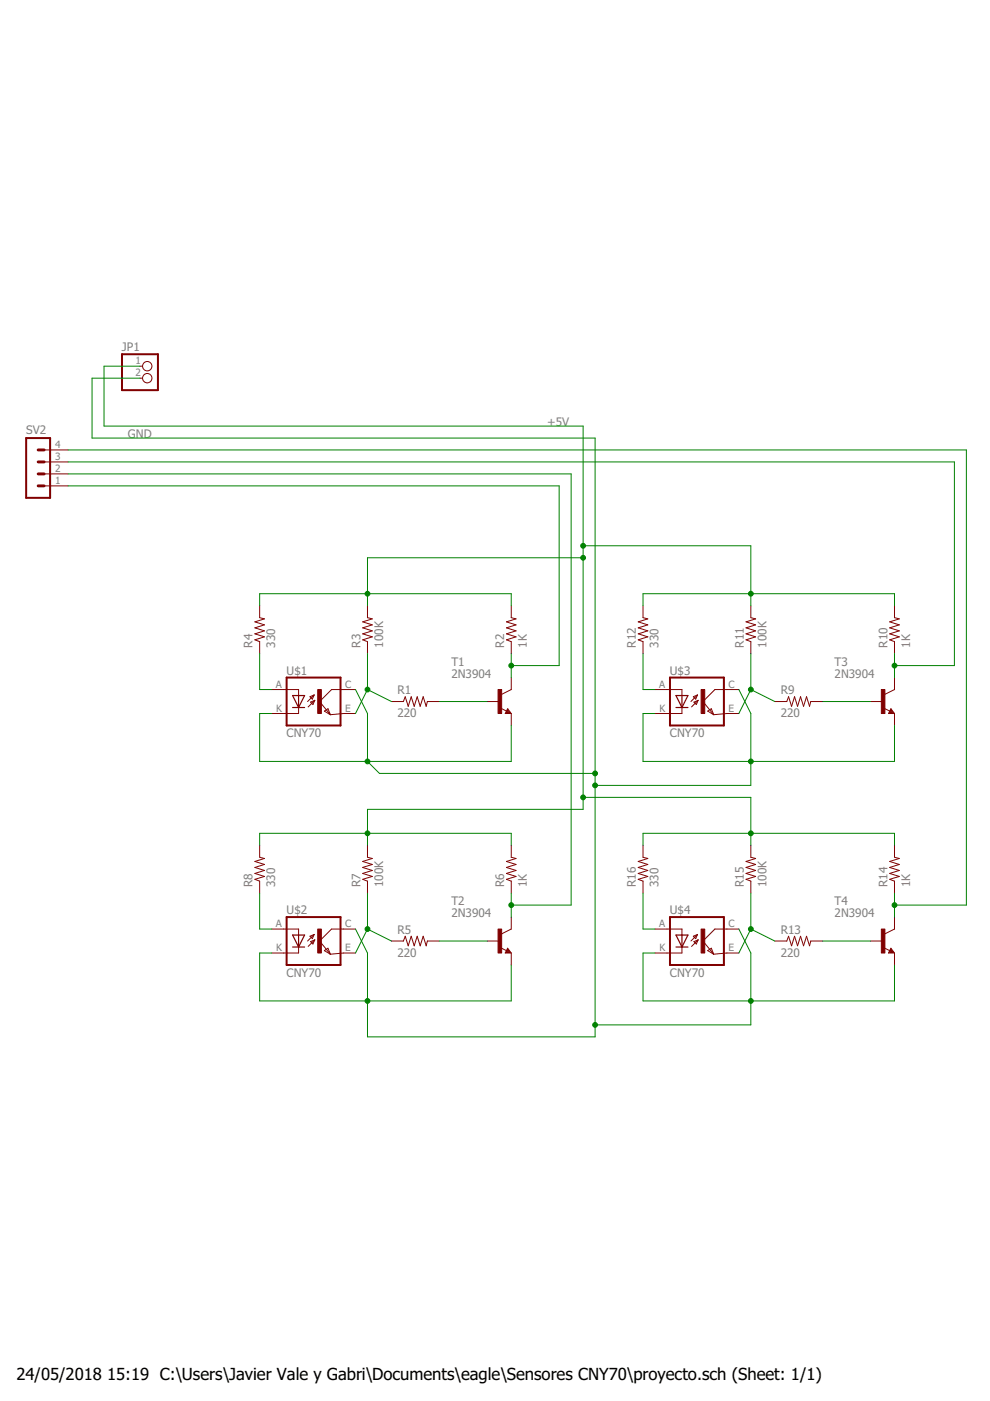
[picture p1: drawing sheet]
<?xml version="1.0" encoding="utf-8"?>
<!DOCTYPE eagle SYSTEM "eagle.dtd">
<eagle version="8.2.0">
<drawing>
<settings>
<setting alwaysvectorfont="no"/>
<setting verticaltext="up"/>
</settings>
<grid distance="0.1" unitdist="inch" unit="inch" style="lines" multiple="1" display="no" altdistance="0.01" altunitdist="inch" altunit="inch"/>
<schematic xreflabel="%F%N/%S.%C%R" xrefpart="/%S.%C%R">
<libraries>
<library name="cny70">
<symbols>
<symbol name="OK1">
<wire x1="-2.413" y1="-1.143" x2="-1.016" y2="0.254" width="0.1524" layer="94"/>
<wire x1="-1.016" y1="0.254" x2="-1.905" y2="-0.127" width="0.1524" layer="94"/>
<wire x1="-1.905" y1="-0.127" x2="-1.397" y2="-0.635" width="0.1524" layer="94"/>
<wire x1="-1.397" y1="-0.635" x2="-1.016" y2="0.254" width="0.1524" layer="94"/>
<wire x1="-1.143" y1="1.397" x2="-2.032" y2="1.016" width="0.1524" layer="94"/>
<wire x1="-2.032" y1="1.016" x2="-1.524" y2="0.508" width="0.1524" layer="94"/>
<wire x1="-1.524" y1="0.508" x2="-1.143" y2="1.397" width="0.1524" layer="94"/>
<wire x1="-2.54" y1="0" x2="-1.143" y2="1.397" width="0.1524" layer="94"/>
<wire x1="-3.175" y1="1.27" x2="-4.445" y2="-1.27" width="0.254" layer="94"/>
<wire x1="-4.445" y1="-1.27" x2="-5.715" y2="1.27" width="0.254" layer="94"/>
<wire x1="-3.175" y1="-1.27" x2="-4.445" y2="-1.27" width="0.254" layer="94"/>
<wire x1="-4.445" y1="-1.27" x2="-5.715" y2="-1.27" width="0.254" layer="94"/>
<wire x1="-3.175" y1="1.27" x2="-4.445" y2="1.27" width="0.254" layer="94"/>
<wire x1="-4.445" y1="1.27" x2="-4.445" y2="-1.27" width="0.254" layer="94"/>
<wire x1="-4.445" y1="1.27" x2="-5.715" y2="1.27" width="0.254" layer="94"/>
<wire x1="-6.985" y1="5.08" x2="4.445" y2="5.08" width="0.4064" layer="94"/>
<wire x1="-6.985" y1="-5.08" x2="4.445" y2="-5.08" width="0.4064" layer="94"/>
<wire x1="-4.445" y1="2.54" x2="-4.445" y2="1.27" width="0.1524" layer="94"/>
<wire x1="-6.985" y1="5.08" x2="-6.985" y2="-5.08" width="0.4064" layer="94"/>
<wire x1="-4.445" y1="-1.27" x2="-4.445" y2="-2.54" width="0.1524" layer="94"/>
<wire x1="4.445" y1="5.08" x2="4.445" y2="-5.08" width="0.4064" layer="94"/>
<wire x1="-4.445" y1="2.54" x2="-7.62" y2="2.54" width="0.1524" layer="94"/>
<wire x1="-4.445" y1="-2.54" x2="-7.62" y2="-2.54" width="0.1524" layer="94"/>
<wire x1="2.54" y1="2.54" x2="0" y2="0" width="0.1524" layer="94"/>
<wire x1="0" y1="0" x2="2.286" y2="-2.794" width="0.1524" layer="94"/>
<wire x1="2.54" y1="2.54" x2="5.08" y2="2.54" width="0.1524" layer="94"/>
<wire x1="1.778" y1="-1.524" x2="2.286" y2="-2.794" width="0.1524" layer="94"/>
<wire x1="2.286" y1="-2.794" x2="5.08" y2="-2.54" width="0.1524" layer="94"/>
<wire x1="2.286" y1="-2.794" x2="1.016" y2="-2.032" width="0.1524" layer="94"/>
<wire x1="1.016" y1="-2.032" x2="1.778" y2="-1.524" width="0.1524" layer="94"/>
<text x="-6.985" y="5.715" size="1.778" layer="95">&gt;NAME</text>
<text x="-6.985" y="-7.62" size="1.778" layer="96">&gt;VALUE</text>
<rectangle x1="-0.381" y1="-2.54" x2="0.381" y2="2.54" layer="94"/>
<pin name="A" x="-10.16" y="2.54" visible="pad" length="short" direction="pas"/>
<pin name="C" x="-10.16" y="-2.54" visible="pad" length="short" direction="pas"/>
<pin name="EMI" x="7.62" y="-2.54" visible="pad" length="short" direction="pas" rot="R180"/>
<pin name="COL" x="7.62" y="2.54" visible="pad" length="short" direction="pas" rot="R180"/>
</symbol>
</symbols>
<devicesets>
<deviceset name="CNY70">
<gates>
<gate name="G$1" symbol="OK1" x="2.54" y="0"/>
</gates>
<devices>
<device name="" package="4">
<connects>
<connect gate="G$1" pin="A" pad="A"/>
<connect gate="G$1" pin="C" pad="K"/>
<connect gate="G$1" pin="COL" pad="C"/>
<connect gate="G$1" pin="EMI" pad="E"/>
</connects>
<technologies>
<technology name=""/>
</technologies>
</device>
</devices>
</deviceset>
</devicesets>
</library>
<library name="transistor">
<symbols>
<symbol name="NPN">
<wire x1="2.54" y1="2.54" x2="0.508" y2="1.524" width="0.1524" layer="94"/>
<wire x1="1.778" y1="-1.524" x2="2.54" y2="-2.54" width="0.1524" layer="94"/>
<wire x1="2.54" y1="-2.54" x2="1.27" y2="-2.54" width="0.1524" layer="94"/>
<wire x1="1.27" y1="-2.54" x2="1.778" y2="-1.524" width="0.1524" layer="94"/>
<wire x1="1.54" y1="-2.04" x2="0.308" y2="-1.424" width="0.1524" layer="94"/>
<wire x1="1.524" y1="-2.413" x2="2.286" y2="-2.413" width="0.254" layer="94"/>
<wire x1="2.286" y1="-2.413" x2="1.778" y2="-1.778" width="0.254" layer="94"/>
<wire x1="1.778" y1="-1.778" x2="1.524" y2="-2.286" width="0.254" layer="94"/>
<wire x1="1.524" y1="-2.286" x2="1.905" y2="-2.286" width="0.254" layer="94"/>
<wire x1="1.905" y1="-2.286" x2="1.778" y2="-2.032" width="0.254" layer="94"/>
<text x="-10.16" y="7.62" size="1.778" layer="95">&gt;NAME</text>
<text x="-10.16" y="5.08" size="1.778" layer="96">&gt;VALUE</text>
<rectangle x1="-0.254" y1="-2.54" x2="0.508" y2="2.54" layer="94"/>
<pin name="B" x="-2.54" y="0" visible="off" length="short" direction="pas" swaplevel="1"/>
<pin name="E" x="2.54" y="-5.08" visible="off" length="short" direction="pas" swaplevel="3" rot="R90"/>
<pin name="C" x="2.54" y="5.08" visible="off" length="short" direction="pas" swaplevel="2" rot="R270"/>
</symbol>
</symbols>
<devicesets>
<deviceset name="2N3904" prefix="T">
<gates>
<gate name="G1" symbol="NPN" x="0" y="0"/>
</gates>
<devices>
<device name="" package="TO92">
<connects>
<connect gate="G1" pin="B" pad="2"/>
<connect gate="G1" pin="C" pad="1"/>
<connect gate="G1" pin="E" pad="3"/>
</connects>
<technologies>
<technology name=""/>
</technologies>
</device>
</devices>
</deviceset>
</devicesets>
</library>
<library name="resistor">
<symbols>
<symbol name="R-US">
<wire x1="-2.54" y1="0" x2="-2.159" y2="1.016" width="0.2032" layer="94"/>
<wire x1="-2.159" y1="1.016" x2="-1.524" y2="-1.016" width="0.2032" layer="94"/>
<wire x1="-1.524" y1="-1.016" x2="-0.889" y2="1.016" width="0.2032" layer="94"/>
<wire x1="-0.889" y1="1.016" x2="-0.254" y2="-1.016" width="0.2032" layer="94"/>
<wire x1="-0.254" y1="-1.016" x2="0.381" y2="1.016" width="0.2032" layer="94"/>
<wire x1="0.381" y1="1.016" x2="1.016" y2="-1.016" width="0.2032" layer="94"/>
<wire x1="1.016" y1="-1.016" x2="1.651" y2="1.016" width="0.2032" layer="94"/>
<wire x1="1.651" y1="1.016" x2="2.286" y2="-1.016" width="0.2032" layer="94"/>
<wire x1="2.286" y1="-1.016" x2="2.54" y2="0" width="0.2032" layer="94"/>
<text x="-3.81" y="1.4986" size="1.778" layer="95">&gt;NAME</text>
<text x="-3.81" y="-3.302" size="1.778" layer="96">&gt;VALUE</text>
<pin name="2" x="5.08" y="0" visible="off" length="short" direction="pas" swaplevel="1" rot="R180"/>
<pin name="1" x="-5.08" y="0" visible="off" length="short" direction="pas" swaplevel="1"/>
</symbol>
</symbols>
<devicesets>
<deviceset name="R-US_" prefix="R" uservalue="yes">
<gates>
<gate name="G$1" symbol="R-US" x="0" y="0"/>
</gates>
<devices>
<device name="R0402" package="R0402">
<connects>
<connect gate="G$1" pin="1" pad="1"/>
<connect gate="G$1" pin="2" pad="2"/>
</connects>
<technologies>
<technology name=""/>
</technologies>
</device>
<device name="R0603" package="R0603">
<connects>
<connect gate="G$1" pin="1" pad="1"/>
<connect gate="G$1" pin="2" pad="2"/>
</connects>
<technologies>
<technology name=""/>
</technologies>
</device>
<device name="R0805" package="R0805">
<connects>
<connect gate="G$1" pin="1" pad="1"/>
<connect gate="G$1" pin="2" pad="2"/>
</connects>
<technologies>
<technology name=""/>
</technologies>
</device>
<device name="R0805W" package="R0805W">
<connects>
<connect gate="G$1" pin="1" pad="1"/>
<connect gate="G$1" pin="2" pad="2"/>
</connects>
<technologies>
<technology name=""/>
</technologies>
</device>
<device name="R1206" package="R1206">
<connects>
<connect gate="G$1" pin="1" pad="1"/>
<connect gate="G$1" pin="2" pad="2"/>
</connects>
<technologies>
<technology name=""/>
</technologies>
</device>
<device name="R1206W" package="R1206W">
<connects>
<connect gate="G$1" pin="1" pad="1"/>
<connect gate="G$1" pin="2" pad="2"/>
</connects>
<technologies>
<technology name=""/>
</technologies>
</device>
<device name="R1210" package="R1210">
<connects>
<connect gate="G$1" pin="1" pad="1"/>
<connect gate="G$1" pin="2" pad="2"/>
</connects>
<technologies>
<technology name=""/>
</technologies>
</device>
<device name="R1210W" package="R1210W">
<connects>
<connect gate="G$1" pin="1" pad="1"/>
<connect gate="G$1" pin="2" pad="2"/>
</connects>
<technologies>
<technology name=""/>
</technologies>
</device>
<device name="R2010" package="R2010">
<connects>
<connect gate="G$1" pin="1" pad="1"/>
<connect gate="G$1" pin="2" pad="2"/>
</connects>
<technologies>
<technology name=""/>
</technologies>
</device>
<device name="R2010W" package="R2010W">
<connects>
<connect gate="G$1" pin="1" pad="1"/>
<connect gate="G$1" pin="2" pad="2"/>
</connects>
<technologies>
<technology name=""/>
</technologies>
</device>
<device name="R2012" package="R2012">
<connects>
<connect gate="G$1" pin="1" pad="1"/>
<connect gate="G$1" pin="2" pad="2"/>
</connects>
<technologies>
<technology name=""/>
</technologies>
</device>
<device name="R2012W" package="R2012W">
<connects>
<connect gate="G$1" pin="1" pad="1"/>
<connect gate="G$1" pin="2" pad="2"/>
</connects>
<technologies>
<technology name=""/>
</technologies>
</device>
<device name="R2512" package="R2512">
<connects>
<connect gate="G$1" pin="1" pad="1"/>
<connect gate="G$1" pin="2" pad="2"/>
</connects>
<technologies>
<technology name=""/>
</technologies>
</device>
<device name="R2512W" package="R2512W">
<connects>
<connect gate="G$1" pin="1" pad="1"/>
<connect gate="G$1" pin="2" pad="2"/>
</connects>
<technologies>
<technology name=""/>
</technologies>
</device>
<device name="R3216" package="R3216">
<connects>
<connect gate="G$1" pin="1" pad="1"/>
<connect gate="G$1" pin="2" pad="2"/>
</connects>
<technologies>
<technology name=""/>
</technologies>
</device>
<device name="R3216W" package="R3216W">
<connects>
<connect gate="G$1" pin="1" pad="1"/>
<connect gate="G$1" pin="2" pad="2"/>
</connects>
<technologies>
<technology name=""/>
</technologies>
</device>
<device name="R3225" package="R3225">
<connects>
<connect gate="G$1" pin="1" pad="1"/>
<connect gate="G$1" pin="2" pad="2"/>
</connects>
<technologies>
<technology name=""/>
</technologies>
</device>
<device name="R3225W" package="R3225W">
<connects>
<connect gate="G$1" pin="1" pad="1"/>
<connect gate="G$1" pin="2" pad="2"/>
</connects>
<technologies>
<technology name=""/>
</technologies>
</device>
<device name="R5025" package="R5025">
<connects>
<connect gate="G$1" pin="1" pad="1"/>
<connect gate="G$1" pin="2" pad="2"/>
</connects>
<technologies>
<technology name=""/>
</technologies>
</device>
<device name="R5025W" package="R5025W">
<connects>
<connect gate="G$1" pin="1" pad="1"/>
<connect gate="G$1" pin="2" pad="2"/>
</connects>
<technologies>
<technology name=""/>
</technologies>
</device>
<device name="R6332" package="R6332">
<connects>
<connect gate="G$1" pin="1" pad="1"/>
<connect gate="G$1" pin="2" pad="2"/>
</connects>
<technologies>
<technology name=""/>
</technologies>
</device>
<device name="R6332W" package="R6332W">
<connects>
<connect gate="G$1" pin="1" pad="1"/>
<connect gate="G$1" pin="2" pad="2"/>
</connects>
<technologies>
<technology name=""/>
</technologies>
</device>
<device name="M0805" package="M0805">
<connects>
<connect gate="G$1" pin="1" pad="1"/>
<connect gate="G$1" pin="2" pad="2"/>
</connects>
<technologies>
<technology name=""/>
</technologies>
</device>
<device name="M1206" package="M1206">
<connects>
<connect gate="G$1" pin="1" pad="1"/>
<connect gate="G$1" pin="2" pad="2"/>
</connects>
<technologies>
<technology name=""/>
</technologies>
</device>
<device name="M1406" package="M1406">
<connects>
<connect gate="G$1" pin="1" pad="1"/>
<connect gate="G$1" pin="2" pad="2"/>
</connects>
<technologies>
<technology name=""/>
</technologies>
</device>
<device name="M2012" package="M2012">
<connects>
<connect gate="G$1" pin="1" pad="1"/>
<connect gate="G$1" pin="2" pad="2"/>
</connects>
<technologies>
<technology name=""/>
</technologies>
</device>
<device name="M2309" package="M2309">
<connects>
<connect gate="G$1" pin="1" pad="1"/>
<connect gate="G$1" pin="2" pad="2"/>
</connects>
<technologies>
<technology name=""/>
</technologies>
</device>
<device name="M3216" package="M3216">
<connects>
<connect gate="G$1" pin="1" pad="1"/>
<connect gate="G$1" pin="2" pad="2"/>
</connects>
<technologies>
<technology name=""/>
</technologies>
</device>
<device name="M3516" package="M3516">
<connects>
<connect gate="G$1" pin="1" pad="1"/>
<connect gate="G$1" pin="2" pad="2"/>
</connects>
<technologies>
<technology name=""/>
</technologies>
</device>
<device name="M5923" package="M5923">
<connects>
<connect gate="G$1" pin="1" pad="1"/>
<connect gate="G$1" pin="2" pad="2"/>
</connects>
<technologies>
<technology name=""/>
</technologies>
</device>
<device name="0204/5" package="0204/5">
<connects>
<connect gate="G$1" pin="1" pad="1"/>
<connect gate="G$1" pin="2" pad="2"/>
</connects>
<technologies>
<technology name=""/>
</technologies>
</device>
<device name="0204/7" package="0204/7">
<connects>
<connect gate="G$1" pin="1" pad="1"/>
<connect gate="G$1" pin="2" pad="2"/>
</connects>
<technologies>
<technology name=""/>
</technologies>
</device>
<device name="0207/10" package="0207/10">
<connects>
<connect gate="G$1" pin="1" pad="1"/>
<connect gate="G$1" pin="2" pad="2"/>
</connects>
<technologies>
<technology name=""/>
</technologies>
</device>
<device name="0207/12" package="0207/12">
<connects>
<connect gate="G$1" pin="1" pad="1"/>
<connect gate="G$1" pin="2" pad="2"/>
</connects>
<technologies>
<technology name=""/>
</technologies>
</device>
<device name="0207/15" package="0207/15">
<connects>
<connect gate="G$1" pin="1" pad="1"/>
<connect gate="G$1" pin="2" pad="2"/>
</connects>
<technologies>
<technology name=""/>
</technologies>
</device>
<device name="0207/2V" package="0207/2V">
<connects>
<connect gate="G$1" pin="1" pad="1"/>
<connect gate="G$1" pin="2" pad="2"/>
</connects>
<technologies>
<technology name=""/>
</technologies>
</device>
<device name="0207/5V" package="0207/5V">
<connects>
<connect gate="G$1" pin="1" pad="1"/>
<connect gate="G$1" pin="2" pad="2"/>
</connects>
<technologies>
<technology name=""/>
</technologies>
</device>
<device name="0207/7" package="0207/7">
<connects>
<connect gate="G$1" pin="1" pad="1"/>
<connect gate="G$1" pin="2" pad="2"/>
</connects>
<technologies>
<technology name=""/>
</technologies>
</device>
<device name="0309/10" package="0309/10">
<connects>
<connect gate="G$1" pin="1" pad="1"/>
<connect gate="G$1" pin="2" pad="2"/>
</connects>
<technologies>
<technology name=""/>
</technologies>
</device>
<device name="0309/12" package="0309/12">
<connects>
<connect gate="G$1" pin="1" pad="1"/>
<connect gate="G$1" pin="2" pad="2"/>
</connects>
<technologies>
<technology name=""/>
</technologies>
</device>
<device name="0411/12" package="0411/12">
<connects>
<connect gate="G$1" pin="1" pad="1"/>
<connect gate="G$1" pin="2" pad="2"/>
</connects>
<technologies>
<technology name=""/>
</technologies>
</device>
<device name="0411/15" package="0411/15">
<connects>
<connect gate="G$1" pin="1" pad="1"/>
<connect gate="G$1" pin="2" pad="2"/>
</connects>
<technologies>
<technology name=""/>
</technologies>
</device>
<device name="0411/3V" package="0411V">
<connects>
<connect gate="G$1" pin="1" pad="1"/>
<connect gate="G$1" pin="2" pad="2"/>
</connects>
<technologies>
<technology name=""/>
</technologies>
</device>
<device name="0414/15" package="0414/15">
<connects>
<connect gate="G$1" pin="1" pad="1"/>
<connect gate="G$1" pin="2" pad="2"/>
</connects>
<technologies>
<technology name=""/>
</technologies>
</device>
<device name="0414/5V" package="0414V">
<connects>
<connect gate="G$1" pin="1" pad="1"/>
<connect gate="G$1" pin="2" pad="2"/>
</connects>
<technologies>
<technology name=""/>
</technologies>
</device>
<device name="0617/17" package="0617/17">
<connects>
<connect gate="G$1" pin="1" pad="1"/>
<connect gate="G$1" pin="2" pad="2"/>
</connects>
<technologies>
<technology name=""/>
</technologies>
</device>
<device name="0617/22" package="0617/22">
<connects>
<connect gate="G$1" pin="1" pad="1"/>
<connect gate="G$1" pin="2" pad="2"/>
</connects>
<technologies>
<technology name=""/>
</technologies>
</device>
<device name="0617/5V" package="0617V">
<connects>
<connect gate="G$1" pin="1" pad="1"/>
<connect gate="G$1" pin="2" pad="2"/>
</connects>
<technologies>
<technology name=""/>
</technologies>
</device>
<device name="0922/22" package="0922/22">
<connects>
<connect gate="G$1" pin="1" pad="1"/>
<connect gate="G$1" pin="2" pad="2"/>
</connects>
<technologies>
<technology name=""/>
</technologies>
</device>
<device name="0613/5V" package="P0613V">
<connects>
<connect gate="G$1" pin="1" pad="1"/>
<connect gate="G$1" pin="2" pad="2"/>
</connects>
<technologies>
<technology name=""/>
</technologies>
</device>
<device name="0613/15" package="P0613/15">
<connects>
<connect gate="G$1" pin="1" pad="1"/>
<connect gate="G$1" pin="2" pad="2"/>
</connects>
<technologies>
<technology name=""/>
</technologies>
</device>
<device name="0817/22" package="P0817/22">
<connects>
<connect gate="G$1" pin="1" pad="1"/>
<connect gate="G$1" pin="2" pad="2"/>
</connects>
<technologies>
<technology name=""/>
</technologies>
</device>
<device name="0817/7V" package="P0817V">
<connects>
<connect gate="G$1" pin="1" pad="1"/>
<connect gate="G$1" pin="2" pad="2"/>
</connects>
<technologies>
<technology name=""/>
</technologies>
</device>
<device name="V234/12" package="V234/12">
<connects>
<connect gate="G$1" pin="1" pad="1"/>
<connect gate="G$1" pin="2" pad="2"/>
</connects>
<technologies>
<technology name=""/>
</technologies>
</device>
<device name="V235/17" package="V235/17">
<connects>
<connect gate="G$1" pin="1" pad="1"/>
<connect gate="G$1" pin="2" pad="2"/>
</connects>
<technologies>
<technology name=""/>
</technologies>
</device>
<device name="V526-0" package="V526-0">
<connects>
<connect gate="G$1" pin="1" pad="1"/>
<connect gate="G$1" pin="2" pad="2"/>
</connects>
<technologies>
<technology name=""/>
</technologies>
</device>
<device name="MELF0102AX" package="MINI_MELF-0102AX">
<connects>
<connect gate="G$1" pin="1" pad="1"/>
<connect gate="G$1" pin="2" pad="2"/>
</connects>
<technologies>
<technology name=""/>
</technologies>
</device>
<device name="0922V" package="0922V">
<connects>
<connect gate="G$1" pin="1" pad="1"/>
<connect gate="G$1" pin="2" pad="2"/>
</connects>
<technologies>
<technology name=""/>
</technologies>
</device>
<device name="MELF0102R" package="MINI_MELF-0102R">
<connects>
<connect gate="G$1" pin="1" pad="1"/>
<connect gate="G$1" pin="2" pad="2"/>
</connects>
<technologies>
<technology name=""/>
</technologies>
</device>
<device name="MELF0102W" package="MINI_MELF-0102W">
<connects>
<connect gate="G$1" pin="1" pad="1"/>
<connect gate="G$1" pin="2" pad="2"/>
</connects>
<technologies>
<technology name=""/>
</technologies>
</device>
<device name="MELF0204R" package="MINI_MELF-0204R">
<connects>
<connect gate="G$1" pin="1" pad="1"/>
<connect gate="G$1" pin="2" pad="2"/>
</connects>
<technologies>
<technology name=""/>
</technologies>
</device>
<device name="MELF0204W" package="MINI_MELF-0204W">
<connects>
<connect gate="G$1" pin="1" pad="1"/>
<connect gate="G$1" pin="2" pad="2"/>
</connects>
<technologies>
<technology name=""/>
</technologies>
</device>
<device name="MELF0207R" package="MINI_MELF-0207R">
<connects>
<connect gate="G$1" pin="1" pad="1"/>
<connect gate="G$1" pin="2" pad="2"/>
</connects>
<technologies>
<technology name=""/>
</technologies>
</device>
<device name="MELF0207W" package="MINI_MELF-0207W">
<connects>
<connect gate="G$1" pin="1" pad="1"/>
<connect gate="G$1" pin="2" pad="2"/>
</connects>
<technologies>
<technology name=""/>
</technologies>
</device>
<device name="RDH/15" package="RDH/15">
<connects>
<connect gate="G$1" pin="1" pad="1"/>
<connect gate="G$1" pin="2" pad="2"/>
</connects>
<technologies>
<technology name=""/>
</technologies>
</device>
<device name="0204/2V" package="0204V">
<connects>
<connect gate="G$1" pin="1" pad="1"/>
<connect gate="G$1" pin="2" pad="2"/>
</connects>
<technologies>
<technology name=""/>
</technologies>
</device>
<device name="0309/V" package="0309V">
<connects>
<connect gate="G$1" pin="1" pad="1"/>
<connect gate="G$1" pin="2" pad="2"/>
</connects>
<technologies>
<technology name=""/>
</technologies>
</device>
<device name="R0201" package="R0201">
<connects>
<connect gate="G$1" pin="1" pad="1"/>
<connect gate="G$1" pin="2" pad="2"/>
</connects>
<technologies>
<technology name=""/>
</technologies>
</device>
<device name="VMTA55" package="VMTA55">
<connects>
<connect gate="G$1" pin="1" pad="1"/>
<connect gate="G$1" pin="2" pad="2"/>
</connects>
<technologies>
<technology name=""/>
</technologies>
</device>
<device name="VMTB60" package="VMTB60">
<connects>
<connect gate="G$1" pin="1" pad="1"/>
<connect gate="G$1" pin="2" pad="2"/>
</connects>
<technologies>
<technology name=""/>
</technologies>
</device>
<device name="VTA52" package="VTA52">
<connects>
<connect gate="G$1" pin="1" pad="1"/>
<connect gate="G$1" pin="2" pad="2"/>
</connects>
<technologies>
<technology name=""/>
</technologies>
</device>
<device name="VTA53" package="VTA53">
<connects>
<connect gate="G$1" pin="1" pad="1"/>
<connect gate="G$1" pin="2" pad="2"/>
</connects>
<technologies>
<technology name=""/>
</technologies>
</device>
<device name="VTA54" package="VTA54">
<connects>
<connect gate="G$1" pin="1" pad="1"/>
<connect gate="G$1" pin="2" pad="2"/>
</connects>
<technologies>
<technology name=""/>
</technologies>
</device>
<device name="VTA55" package="VTA55">
<connects>
<connect gate="G$1" pin="1" pad="1"/>
<connect gate="G$1" pin="2" pad="2"/>
</connects>
<technologies>
<technology name=""/>
</technologies>
</device>
<device name="VTA56" package="VTA56">
<connects>
<connect gate="G$1" pin="1" pad="1"/>
<connect gate="G$1" pin="2" pad="2"/>
</connects>
<technologies>
<technology name=""/>
</technologies>
</device>
<device name="R4527" package="R4527">
<connects>
<connect gate="G$1" pin="1" pad="1"/>
<connect gate="G$1" pin="2" pad="2"/>
</connects>
<technologies>
<technology name=""/>
</technologies>
</device>
<device name="WSC0001" package="WSC0001">
<connects>
<connect gate="G$1" pin="1" pad="1"/>
<connect gate="G$1" pin="2" pad="2"/>
</connects>
<technologies>
<technology name=""/>
</technologies>
</device>
<device name="WSC0002" package="WSC0002">
<connects>
<connect gate="G$1" pin="1" pad="1"/>
<connect gate="G$1" pin="2" pad="2"/>
</connects>
<technologies>
<technology name=""/>
</technologies>
</device>
<device name="WSC01/2" package="WSC01/2">
<connects>
<connect gate="G$1" pin="1" pad="1"/>
<connect gate="G$1" pin="2" pad="2"/>
</connects>
<technologies>
<technology name=""/>
</technologies>
</device>
<device name="WSC2515" package="WSC2515">
<connects>
<connect gate="G$1" pin="1" pad="1"/>
<connect gate="G$1" pin="2" pad="2"/>
</connects>
<technologies>
<technology name=""/>
</technologies>
</device>
<device name="WSC4527" package="WSC4527">
<connects>
<connect gate="G$1" pin="1" pad="1"/>
<connect gate="G$1" pin="2" pad="2"/>
</connects>
<technologies>
<technology name=""/>
</technologies>
</device>
<device name="WSC6927" package="WSC6927">
<connects>
<connect gate="G$1" pin="1" pad="1"/>
<connect gate="G$1" pin="2" pad="2"/>
</connects>
<technologies>
<technology name=""/>
</technologies>
</device>
<device name="R1218" package="R1218">
<connects>
<connect gate="G$1" pin="1" pad="1"/>
<connect gate="G$1" pin="2" pad="2"/>
</connects>
<technologies>
<technology name=""/>
</technologies>
</device>
<device name="1812X7R" package="1812X7R">
<connects>
<connect gate="G$1" pin="1" pad="1"/>
<connect gate="G$1" pin="2" pad="2"/>
</connects>
<technologies>
<technology name=""/>
</technologies>
</device>
<device name="01005" package="R01005">
<connects>
<connect gate="G$1" pin="1" pad="1"/>
<connect gate="G$1" pin="2" pad="2"/>
</connects>
<technologies>
<technology name=""/>
</technologies>
</device>
</devices>
</deviceset>
</devicesets>
</library>
<library name="con-lstb">
<symbols>
<symbol name="MA04-1">
<wire x1="3.81" y1="-7.62" x2="-1.27" y2="-7.62" width="0.4064" layer="94"/>
<wire x1="1.27" y1="0" x2="2.54" y2="0" width="0.6096" layer="94"/>
<wire x1="1.27" y1="-2.54" x2="2.54" y2="-2.54" width="0.6096" layer="94"/>
<wire x1="1.27" y1="-5.08" x2="2.54" y2="-5.08" width="0.6096" layer="94"/>
<wire x1="-1.27" y1="5.08" x2="-1.27" y2="-7.62" width="0.4064" layer="94"/>
<wire x1="3.81" y1="-7.62" x2="3.81" y2="5.08" width="0.4064" layer="94"/>
<wire x1="-1.27" y1="5.08" x2="3.81" y2="5.08" width="0.4064" layer="94"/>
<wire x1="1.27" y1="2.54" x2="2.54" y2="2.54" width="0.6096" layer="94"/>
<text x="-1.27" y="-10.16" size="1.778" layer="96">&gt;VALUE</text>
<text x="-1.27" y="5.842" size="1.778" layer="95">&gt;NAME</text>
<pin name="1" x="7.62" y="-5.08" visible="pad" length="middle" direction="pas" swaplevel="1" rot="R180"/>
<pin name="2" x="7.62" y="-2.54" visible="pad" length="middle" direction="pas" swaplevel="1" rot="R180"/>
<pin name="3" x="7.62" y="0" visible="pad" length="middle" direction="pas" swaplevel="1" rot="R180"/>
<pin name="4" x="7.62" y="2.54" visible="pad" length="middle" direction="pas" swaplevel="1" rot="R180"/>
</symbol>
</symbols>
<devicesets>
<deviceset name="MA04-1" prefix="SV" uservalue="yes">
<gates>
<gate name="1" symbol="MA04-1" x="0" y="0"/>
</gates>
<devices>
<device name="" package="MA04-1">
<connects>
<connect gate="1" pin="1" pad="1"/>
<connect gate="1" pin="2" pad="2"/>
<connect gate="1" pin="3" pad="3"/>
<connect gate="1" pin="4" pad="4"/>
</connects>
<technologies>
<technology name="">
<attribute name="MF" value="" constant="no"/>
<attribute name="MPN" value="" constant="no"/>
<attribute name="OC_FARNELL" value="unknown" constant="no"/>
<attribute name="OC_NEWARK" value="unknown" constant="no"/>
</technology>
</technologies>
</device>
</devices>
</deviceset>
</devicesets>
</library>
<library name="pinhead">
<symbols>
<symbol name="PINHD2">
<wire x1="-6.35" y1="-2.54" x2="1.27" y2="-2.54" width="0.4064" layer="94"/>
<wire x1="1.27" y1="-2.54" x2="1.27" y2="5.08" width="0.4064" layer="94"/>
<wire x1="1.27" y1="5.08" x2="-6.35" y2="5.08" width="0.4064" layer="94"/>
<wire x1="-6.35" y1="5.08" x2="-6.35" y2="-2.54" width="0.4064" layer="94"/>
<text x="-6.35" y="5.715" size="1.778" layer="95">&gt;NAME</text>
<text x="-6.35" y="-5.08" size="1.778" layer="96">&gt;VALUE</text>
<pin name="1" x="-2.54" y="2.54" visible="pad" length="short" direction="pas" function="dot"/>
<pin name="2" x="-2.54" y="0" visible="pad" length="short" direction="pas" function="dot"/>
</symbol>
</symbols>
<devicesets>
<deviceset name="PINHD-1X2" prefix="JP" uservalue="yes">
<gates>
<gate name="G$1" symbol="PINHD2" x="0" y="0"/>
</gates>
<devices>
<device name="" package="1X02">
<connects>
<connect gate="G$1" pin="1" pad="1"/>
<connect gate="G$1" pin="2" pad="2"/>
</connects>
<technologies>
<technology name=""/>
</technologies>
</device>
<device name="/90" package="1X02/90">
<connects>
<connect gate="G$1" pin="1" pad="1"/>
<connect gate="G$1" pin="2" pad="2"/>
</connects>
<technologies>
<technology name=""/>
</technologies>
</device>
</devices>
</deviceset>
</devicesets>
</library>
</libraries>
<attributes>
</attributes>
<variantdefs>
</variantdefs>
<classes>
<class number="0" name="default" width="0" drill="0">
</class>
</classes>
<parts>
<part name="U$1" library="cny70" deviceset="CNY70" device=""/>
<part name="T1" library="transistor" deviceset="2N3904" device=""/>
<part name="R1" library="resistor" deviceset="R-US_" device="0207/10" value="220"/>
<part name="R2" library="resistor" deviceset="R-US_" device="0207/10" value="1K"/>
<part name="R3" library="resistor" deviceset="R-US_" device="0207/10" value="100K"/>
<part name="R4" library="resistor" deviceset="R-US_" device="0207/10" value="330"/>
<part name="U$2" library="cny70" deviceset="CNY70" device=""/>
<part name="T2" library="transistor" deviceset="2N3904" device=""/>
<part name="R5" library="resistor" deviceset="R-US_" device="0207/10" value="220"/>
<part name="R6" library="resistor" deviceset="R-US_" device="0207/10" value="1K"/>
<part name="R7" library="resistor" deviceset="R-US_" device="0207/10" value="100K"/>
<part name="R8" library="resistor" deviceset="R-US_" device="0207/10" value="330"/>
<part name="U$3" library="cny70" deviceset="CNY70" device=""/>
<part name="T3" library="transistor" deviceset="2N3904" device=""/>
<part name="R9" library="resistor" deviceset="R-US_" device="0207/10" value="220"/>
<part name="R10" library="resistor" deviceset="R-US_" device="0207/10" value="1K"/>
<part name="R11" library="resistor" deviceset="R-US_" device="0207/10" value="100K"/>
<part name="R12" library="resistor" deviceset="R-US_" device="0207/10" value="330"/>
<part name="U$4" library="cny70" deviceset="CNY70" device=""/>
<part name="T4" library="transistor" deviceset="2N3904" device=""/>
<part name="R13" library="resistor" deviceset="R-US_" device="0207/10" value="220"/>
<part name="R14" library="resistor" deviceset="R-US_" device="0207/10" value="1K"/>
<part name="R15" library="resistor" deviceset="R-US_" device="0207/10" value="100K"/>
<part name="R16" library="resistor" deviceset="R-US_" device="0207/10" value="330"/>
<part name="SV2" library="con-lstb" deviceset="MA04-1" device=""/>
<part name="JP1" library="pinhead" deviceset="PINHD-1X2" device=""/>
</parts>
<sheets>
<sheet>
<plain>
</plain>
<instances>
<instance part="U$1" gate="G$1" x="73.66" y="60.96"/>
<instance part="T1" gate="G1" x="111.76" y="60.96"/>
<instance part="R1" gate="G$1" x="93.98" y="60.96"/>
<instance part="R2" gate="G$1" x="114.3" y="76.2" rot="R90"/>
<instance part="R3" gate="G$1" x="83.82" y="76.2" rot="R90"/>
<instance part="R4" gate="G$1" x="60.96" y="76.2" rot="R90"/>
<instance part="U$2" gate="G$1" x="73.66" y="10.16"/>
<instance part="T2" gate="G1" x="111.76" y="10.16"/>
<instance part="R5" gate="G$1" x="93.98" y="10.16"/>
<instance part="R6" gate="G$1" x="114.3" y="25.4" rot="R90"/>
<instance part="R7" gate="G$1" x="83.82" y="25.4" rot="R90"/>
<instance part="R8" gate="G$1" x="60.96" y="25.4" rot="R90"/>
<instance part="U$3" gate="G$1" x="154.94" y="60.96"/>
<instance part="T3" gate="G1" x="193.04" y="60.96"/>
<instance part="R9" gate="G$1" x="175.26" y="60.96"/>
<instance part="R10" gate="G$1" x="195.58" y="76.2" rot="R90"/>
<instance part="R11" gate="G$1" x="165.1" y="76.2" rot="R90"/>
<instance part="R12" gate="G$1" x="142.24" y="76.2" rot="R90"/>
<instance part="U$4" gate="G$1" x="154.94" y="10.16"/>
<instance part="T4" gate="G1" x="193.04" y="10.16"/>
<instance part="R13" gate="G$1" x="175.26" y="10.16"/>
<instance part="R14" gate="G$1" x="195.58" y="25.4" rot="R90"/>
<instance part="R15" gate="G$1" x="165.1" y="25.4" rot="R90"/>
<instance part="R16" gate="G$1" x="142.24" y="25.4" rot="R90"/>
<instance part="SV2" gate="1" x="12.7" y="111.76"/>
<instance part="JP1" gate="G$1" x="38.1" y="129.54"/>
</instances>
<busses>
</busses>
<nets>
<net name="N$1" class="0">
<segment>
<pinref part="R3" gate="G$1" pin="1"/>
<wire x1="83.82" y1="71.12" x2="83.82" y2="63.5" width="0.1524" layer="91"/>
<pinref part="R1" gate="G$1" pin="1"/>
<wire x1="88.9" y1="60.96" x2="83.82" y2="63.5" width="0.1524" layer="91"/>
<pinref part="U$1" gate="G$1" pin="EMI"/>
<wire x1="81.28" y1="58.42" x2="83.82" y2="63.5" width="0.1524" layer="91"/>
<junction x="83.82" y="63.5"/>
</segment>
</net>
<net name="N$2" class="0">
<segment>
<pinref part="R4" gate="G$1" pin="1"/>
<wire x1="60.96" y1="71.12" x2="60.96" y2="63.5" width="0.1524" layer="91"/>
<pinref part="U$1" gate="G$1" pin="A"/>
<wire x1="60.96" y1="63.5" x2="63.5" y2="63.5" width="0.1524" layer="91"/>
</segment>
</net>
<net name="+5V" class="0">
<segment>
<wire x1="27.94" y1="119.38" x2="129.54" y2="119.38" width="0.1524" layer="91"/>
<wire x1="129.54" y1="119.38" x2="129.54" y2="93.98" width="0.1524" layer="91"/>
<junction x="129.54" y="91.44"/>
<wire x1="129.54" y1="93.98" x2="129.54" y2="91.44" width="0.1524" layer="91"/>
<wire x1="129.54" y1="91.44" x2="129.54" y2="40.64" width="0.1524" layer="91"/>
<pinref part="R2" gate="G$1" pin="2"/>
<wire x1="129.54" y1="40.64" x2="129.54" y2="38.1" width="0.1524" layer="91"/>
<wire x1="114.3" y1="83.82" x2="114.3" y2="81.28" width="0.1524" layer="91"/>
<wire x1="114.3" y1="83.82" x2="83.82" y2="83.82" width="0.1524" layer="91"/>
<pinref part="R3" gate="G$1" pin="2"/>
<wire x1="83.82" y1="81.28" x2="83.82" y2="83.82" width="0.1524" layer="91"/>
<junction x="83.82" y="83.82"/>
<pinref part="R4" gate="G$1" pin="2"/>
<wire x1="83.82" y1="83.82" x2="60.96" y2="83.82" width="0.1524" layer="91"/>
<wire x1="60.96" y1="83.82" x2="60.96" y2="81.28" width="0.1524" layer="91"/>
<wire x1="129.54" y1="91.44" x2="83.82" y2="91.44" width="0.1524" layer="91"/>
<wire x1="83.82" y1="91.44" x2="83.82" y2="83.82" width="0.1524" layer="91"/>
<pinref part="R6" gate="G$1" pin="2"/>
<wire x1="114.3" y1="33.02" x2="114.3" y2="30.48" width="0.1524" layer="91"/>
<wire x1="114.3" y1="33.02" x2="83.82" y2="33.02" width="0.1524" layer="91"/>
<pinref part="R7" gate="G$1" pin="2"/>
<wire x1="83.82" y1="30.48" x2="83.82" y2="33.02" width="0.1524" layer="91"/>
<junction x="83.82" y="33.02"/>
<pinref part="R8" gate="G$1" pin="2"/>
<wire x1="83.82" y1="33.02" x2="60.96" y2="33.02" width="0.1524" layer="91"/>
<wire x1="60.96" y1="33.02" x2="60.96" y2="30.48" width="0.1524" layer="91"/>
<wire x1="83.82" y1="33.02" x2="83.82" y2="38.1" width="0.1524" layer="91"/>
<wire x1="129.54" y1="38.1" x2="83.82" y2="38.1" width="0.1524" layer="91"/>
<junction x="129.54" y="93.98"/>
<pinref part="R12" gate="G$1" pin="2"/>
<wire x1="142.24" y1="83.82" x2="142.24" y2="81.28" width="0.1524" layer="91"/>
<pinref part="R10" gate="G$1" pin="2"/>
<wire x1="195.58" y1="83.82" x2="195.58" y2="81.28" width="0.1524" layer="91"/>
<wire x1="195.58" y1="83.82" x2="165.1" y2="83.82" width="0.1524" layer="91"/>
<pinref part="R11" gate="G$1" pin="2"/>
<wire x1="165.1" y1="81.28" x2="165.1" y2="83.82" width="0.1524" layer="91"/>
<junction x="165.1" y="83.82"/>
<wire x1="165.1" y1="83.82" x2="142.24" y2="83.82" width="0.1524" layer="91"/>
<wire x1="165.1" y1="93.98" x2="165.1" y2="83.82" width="0.1524" layer="91"/>
<wire x1="129.54" y1="93.98" x2="165.1" y2="93.98" width="0.1524" layer="91"/>
<junction x="129.54" y="40.64"/>
<pinref part="R16" gate="G$1" pin="2"/>
<pinref part="R14" gate="G$1" pin="2"/>
<wire x1="195.58" y1="33.02" x2="195.58" y2="30.48" width="0.1524" layer="91"/>
<wire x1="195.58" y1="33.02" x2="165.1" y2="33.02" width="0.1524" layer="91"/>
<pinref part="R15" gate="G$1" pin="2"/>
<wire x1="165.1" y1="30.48" x2="165.1" y2="33.02" width="0.1524" layer="91"/>
<junction x="165.1" y="33.02"/>
<wire x1="165.1" y1="40.64" x2="165.1" y2="33.02" width="0.1524" layer="91"/>
<wire x1="165.1" y1="33.02" x2="142.24" y2="33.02" width="0.1524" layer="91"/>
<wire x1="142.24" y1="33.02" x2="142.24" y2="30.48" width="0.1524" layer="91"/>
<wire x1="129.54" y1="40.64" x2="165.1" y2="40.64" width="0.1524" layer="91"/>
<label x="121.92" y="119.38" size="1.778" layer="95"/>
<wire x1="27.94" y1="119.38" x2="27.94" y2="132.08" width="0.1524" layer="91"/>
<pinref part="JP1" gate="G$1" pin="1"/>
<wire x1="27.94" y1="132.08" x2="35.56" y2="132.08" width="0.1524" layer="91"/>
</segment>
</net>
<net name="N$5" class="0">
<segment>
<pinref part="T1" gate="G1" pin="B"/>
<pinref part="R1" gate="G$1" pin="2"/>
<wire x1="109.22" y1="60.96" x2="99.06" y2="60.96" width="0.1524" layer="91"/>
</segment>
</net>
<net name="GND" class="0">
<segment>
<wire x1="83.82" y1="58.42" x2="83.82" y2="48.26" width="0.1524" layer="91"/>
<pinref part="U$1" gate="G$1" pin="C"/>
<wire x1="63.5" y1="58.42" x2="60.96" y2="58.42" width="0.1524" layer="91"/>
<wire x1="60.96" y1="58.42" x2="60.96" y2="48.26" width="0.1524" layer="91"/>
<pinref part="T1" gate="G1" pin="E"/>
<wire x1="114.3" y1="48.26" x2="114.3" y2="55.88" width="0.1524" layer="91"/>
<wire x1="60.96" y1="48.26" x2="83.82" y2="48.26" width="0.1524" layer="91"/>
<wire x1="83.82" y1="48.26" x2="114.3" y2="48.26" width="0.1524" layer="91"/>
<junction x="83.82" y="48.26"/>
<wire x1="83.82" y1="48.26" x2="86.36" y2="45.72" width="0.1524" layer="91"/>
<wire x1="83.82" y1="7.62" x2="83.82" y2="-2.54" width="0.1524" layer="91"/>
<pinref part="U$2" gate="G$1" pin="C"/>
<wire x1="63.5" y1="7.62" x2="60.96" y2="7.62" width="0.1524" layer="91"/>
<wire x1="60.96" y1="7.62" x2="60.96" y2="-2.54" width="0.1524" layer="91"/>
<wire x1="60.96" y1="-2.54" x2="83.82" y2="-2.54" width="0.1524" layer="91"/>
<junction x="83.82" y="-2.54"/>
<pinref part="T2" gate="G1" pin="E"/>
<wire x1="114.3" y1="-2.54" x2="114.3" y2="5.08" width="0.1524" layer="91"/>
<wire x1="83.82" y1="-2.54" x2="114.3" y2="-2.54" width="0.1524" layer="91"/>
<wire x1="83.82" y1="-2.54" x2="83.82" y2="-10.16" width="0.1524" layer="91"/>
<wire x1="132.08" y1="45.72" x2="132.08" y2="43.18" width="0.1524" layer="91"/>
<wire x1="132.08" y1="43.18" x2="132.08" y2="-7.62" width="0.1524" layer="91"/>
<wire x1="132.08" y1="-7.62" x2="132.08" y2="-10.16" width="0.1524" layer="91"/>
<wire x1="83.82" y1="-10.16" x2="132.08" y2="-10.16" width="0.1524" layer="91"/>
<wire x1="86.36" y1="45.72" x2="132.08" y2="45.72" width="0.1524" layer="91"/>
<junction x="132.08" y="43.18"/>
<pinref part="T3" gate="G1" pin="E"/>
<wire x1="165.1" y1="58.42" x2="165.1" y2="48.26" width="0.1524" layer="91"/>
<pinref part="U$3" gate="G$1" pin="C"/>
<wire x1="144.78" y1="58.42" x2="142.24" y2="58.42" width="0.1524" layer="91"/>
<wire x1="142.24" y1="58.42" x2="142.24" y2="48.26" width="0.1524" layer="91"/>
<wire x1="142.24" y1="48.26" x2="165.1" y2="48.26" width="0.1524" layer="91"/>
<junction x="165.1" y="48.26"/>
<wire x1="165.1" y1="43.18" x2="165.1" y2="48.26" width="0.1524" layer="91"/>
<wire x1="165.1" y1="48.26" x2="195.58" y2="48.26" width="0.1524" layer="91"/>
<wire x1="195.58" y1="48.26" x2="195.58" y2="55.88" width="0.1524" layer="91"/>
<wire x1="132.08" y1="43.18" x2="165.1" y2="43.18" width="0.1524" layer="91"/>
<junction x="132.08" y="-7.62"/>
<pinref part="T4" gate="G1" pin="E"/>
<wire x1="195.58" y1="-2.54" x2="195.58" y2="5.08" width="0.1524" layer="91"/>
<wire x1="165.1" y1="7.62" x2="165.1" y2="-2.54" width="0.1524" layer="91"/>
<wire x1="165.1" y1="-2.54" x2="195.58" y2="-2.54" width="0.1524" layer="91"/>
<junction x="165.1" y="-2.54"/>
<pinref part="U$4" gate="G$1" pin="C"/>
<wire x1="165.1" y1="-7.62" x2="165.1" y2="-2.54" width="0.1524" layer="91"/>
<wire x1="144.78" y1="7.62" x2="142.24" y2="7.62" width="0.1524" layer="91"/>
<wire x1="142.24" y1="7.62" x2="142.24" y2="-2.54" width="0.1524" layer="91"/>
<wire x1="142.24" y1="-2.54" x2="165.1" y2="-2.54" width="0.1524" layer="91"/>
<wire x1="132.08" y1="-7.62" x2="165.1" y2="-7.62" width="0.1524" layer="91"/>
<wire x1="25.4" y1="116.84" x2="132.08" y2="116.84" width="0.1524" layer="91"/>
<wire x1="132.08" y1="116.84" x2="132.08" y2="45.72" width="0.1524" layer="91"/>
<pinref part="U$4" gate="G$1" pin="COL"/>
<wire x1="162.56" y1="12.7" x2="165.1" y2="7.62" width="0.1524" layer="91"/>
<pinref part="U$2" gate="G$1" pin="COL"/>
<wire x1="81.28" y1="12.7" x2="83.82" y2="7.62" width="0.1524" layer="91"/>
<pinref part="U$3" gate="G$1" pin="COL"/>
<wire x1="162.56" y1="63.5" x2="165.1" y2="58.42" width="0.1524" layer="91"/>
<pinref part="U$1" gate="G$1" pin="COL"/>
<wire x1="81.28" y1="63.5" x2="83.82" y2="58.42" width="0.1524" layer="91"/>
<junction x="132.08" y="45.72"/>
<label x="33.02" y="116.84" size="1.778" layer="95"/>
<wire x1="25.4" y1="116.84" x2="25.4" y2="129.54" width="0.1524" layer="91"/>
<pinref part="JP1" gate="G$1" pin="2"/>
<wire x1="25.4" y1="129.54" x2="35.56" y2="129.54" width="0.1524" layer="91"/>
</segment>
</net>
<net name="S1" class="0">
<segment>
<pinref part="T1" gate="G1" pin="C"/>
<pinref part="R2" gate="G$1" pin="1"/>
<wire x1="114.3" y1="71.12" x2="114.3" y2="68.58" width="0.1524" layer="91"/>
<wire x1="124.46" y1="68.58" x2="114.3" y2="68.58" width="0.1524" layer="91"/>
<junction x="114.3" y="68.58"/>
<wire x1="114.3" y1="68.58" x2="114.3" y2="66.04" width="0.1524" layer="91"/>
<wire x1="124.46" y1="68.58" x2="124.46" y2="106.68" width="0.1524" layer="91"/>
<wire x1="124.46" y1="106.68" x2="20.32" y2="106.68" width="0.1524" layer="91"/>
<pinref part="SV2" gate="1" pin="1"/>
</segment>
</net>
<net name="S2" class="0">
<segment>
<pinref part="T2" gate="G1" pin="C"/>
<pinref part="R6" gate="G$1" pin="1"/>
<wire x1="114.3" y1="20.32" x2="114.3" y2="17.78" width="0.1524" layer="91"/>
<wire x1="114.3" y1="17.78" x2="114.3" y2="15.24" width="0.1524" layer="91"/>
<wire x1="114.3" y1="17.78" x2="127" y2="17.78" width="0.1524" layer="91"/>
<wire x1="127" y1="17.78" x2="127" y2="109.22" width="0.1524" layer="91"/>
<wire x1="127" y1="109.22" x2="20.32" y2="109.22" width="0.1524" layer="91"/>
<junction x="114.3" y="17.78"/>
<pinref part="SV2" gate="1" pin="2"/>
</segment>
</net>
<net name="S3" class="0">
<segment>
<pinref part="T3" gate="G1" pin="C"/>
<pinref part="R10" gate="G$1" pin="1"/>
<wire x1="195.58" y1="71.12" x2="195.58" y2="68.58" width="0.1524" layer="91"/>
<wire x1="208.28" y1="68.58" x2="195.58" y2="68.58" width="0.1524" layer="91"/>
<junction x="195.58" y="68.58"/>
<wire x1="195.58" y1="68.58" x2="195.58" y2="66.04" width="0.1524" layer="91"/>
<wire x1="208.28" y1="68.58" x2="208.28" y2="111.76" width="0.1524" layer="91"/>
<wire x1="20.32" y1="111.76" x2="208.28" y2="111.76" width="0.1524" layer="91"/>
<pinref part="SV2" gate="1" pin="3"/>
</segment>
</net>
<net name="S4" class="0">
<segment>
<pinref part="T4" gate="G1" pin="C"/>
<pinref part="R14" gate="G$1" pin="1"/>
<wire x1="195.58" y1="20.32" x2="195.58" y2="17.78" width="0.1524" layer="91"/>
<junction x="195.58" y="17.78"/>
<wire x1="195.58" y1="17.78" x2="195.58" y2="15.24" width="0.1524" layer="91"/>
<wire x1="195.58" y1="17.78" x2="210.82" y2="17.78" width="0.1524" layer="91"/>
<wire x1="210.82" y1="17.78" x2="210.82" y2="114.3" width="0.1524" layer="91"/>
<wire x1="210.82" y1="114.3" x2="20.32" y2="114.3" width="0.1524" layer="91"/>
<pinref part="SV2" gate="1" pin="4"/>
</segment>
</net>
<net name="N$3" class="0">
<segment>
<pinref part="R7" gate="G$1" pin="1"/>
<wire x1="83.82" y1="20.32" x2="83.82" y2="12.7" width="0.1524" layer="91"/>
<pinref part="R5" gate="G$1" pin="1"/>
<wire x1="88.9" y1="10.16" x2="83.82" y2="12.7" width="0.1524" layer="91"/>
<pinref part="U$2" gate="G$1" pin="EMI"/>
<wire x1="81.28" y1="7.62" x2="83.82" y2="12.7" width="0.1524" layer="91"/>
<junction x="83.82" y="12.7"/>
</segment>
</net>
<net name="N$4" class="0">
<segment>
<pinref part="R8" gate="G$1" pin="1"/>
<wire x1="60.96" y1="20.32" x2="60.96" y2="12.7" width="0.1524" layer="91"/>
<pinref part="U$2" gate="G$1" pin="A"/>
<wire x1="60.96" y1="12.7" x2="63.5" y2="12.7" width="0.1524" layer="91"/>
</segment>
</net>
<net name="N$6" class="0">
<segment>
<pinref part="T2" gate="G1" pin="B"/>
<pinref part="R5" gate="G$1" pin="2"/>
<wire x1="109.22" y1="10.16" x2="99.06" y2="10.16" width="0.1524" layer="91"/>
</segment>
</net>
<net name="N$7" class="0">
<segment>
<pinref part="R11" gate="G$1" pin="1"/>
<wire x1="165.1" y1="71.12" x2="165.1" y2="63.5" width="0.1524" layer="91"/>
<pinref part="R9" gate="G$1" pin="1"/>
<wire x1="170.18" y1="60.96" x2="165.1" y2="63.5" width="0.1524" layer="91"/>
<pinref part="U$3" gate="G$1" pin="EMI"/>
<wire x1="162.56" y1="58.42" x2="165.1" y2="63.5" width="0.1524" layer="91"/>
<junction x="165.1" y="63.5"/>
</segment>
</net>
<net name="N$8" class="0">
<segment>
<pinref part="R12" gate="G$1" pin="1"/>
<wire x1="142.24" y1="71.12" x2="142.24" y2="63.5" width="0.1524" layer="91"/>
<pinref part="U$3" gate="G$1" pin="A"/>
<wire x1="142.24" y1="63.5" x2="144.78" y2="63.5" width="0.1524" layer="91"/>
</segment>
</net>
<net name="N$9" class="0">
<segment>
<pinref part="T3" gate="G1" pin="B"/>
<pinref part="R9" gate="G$1" pin="2"/>
<wire x1="190.5" y1="60.96" x2="180.34" y2="60.96" width="0.1524" layer="91"/>
</segment>
</net>
<net name="N$10" class="0">
<segment>
<pinref part="R15" gate="G$1" pin="1"/>
<wire x1="165.1" y1="20.32" x2="165.1" y2="12.7" width="0.1524" layer="91"/>
<pinref part="R13" gate="G$1" pin="1"/>
<wire x1="170.18" y1="10.16" x2="165.1" y2="12.7" width="0.1524" layer="91"/>
<pinref part="U$4" gate="G$1" pin="EMI"/>
<wire x1="162.56" y1="7.62" x2="165.1" y2="12.7" width="0.1524" layer="91"/>
<junction x="165.1" y="12.7"/>
</segment>
</net>
<net name="N$11" class="0">
<segment>
<pinref part="R16" gate="G$1" pin="1"/>
<wire x1="142.24" y1="20.32" x2="142.24" y2="12.7" width="0.1524" layer="91"/>
<pinref part="U$4" gate="G$1" pin="A"/>
<wire x1="142.24" y1="12.7" x2="144.78" y2="12.7" width="0.1524" layer="91"/>
</segment>
</net>
<net name="N$12" class="0">
<segment>
<pinref part="T4" gate="G1" pin="B"/>
<pinref part="R13" gate="G$1" pin="2"/>
<wire x1="190.5" y1="10.16" x2="180.34" y2="10.16" width="0.1524" layer="91"/>
</segment>
</net>
</nets>
</sheet>
</sheets>
</schematic>
</drawing>
<compatibility>
<note version="8.2" severity="warning">
Since Version 8.2, Eagle supports online libraries. The ids
of those online libraries will not be understood (or retained)
with this version.
</note>
</compatibility>
</eagle>
